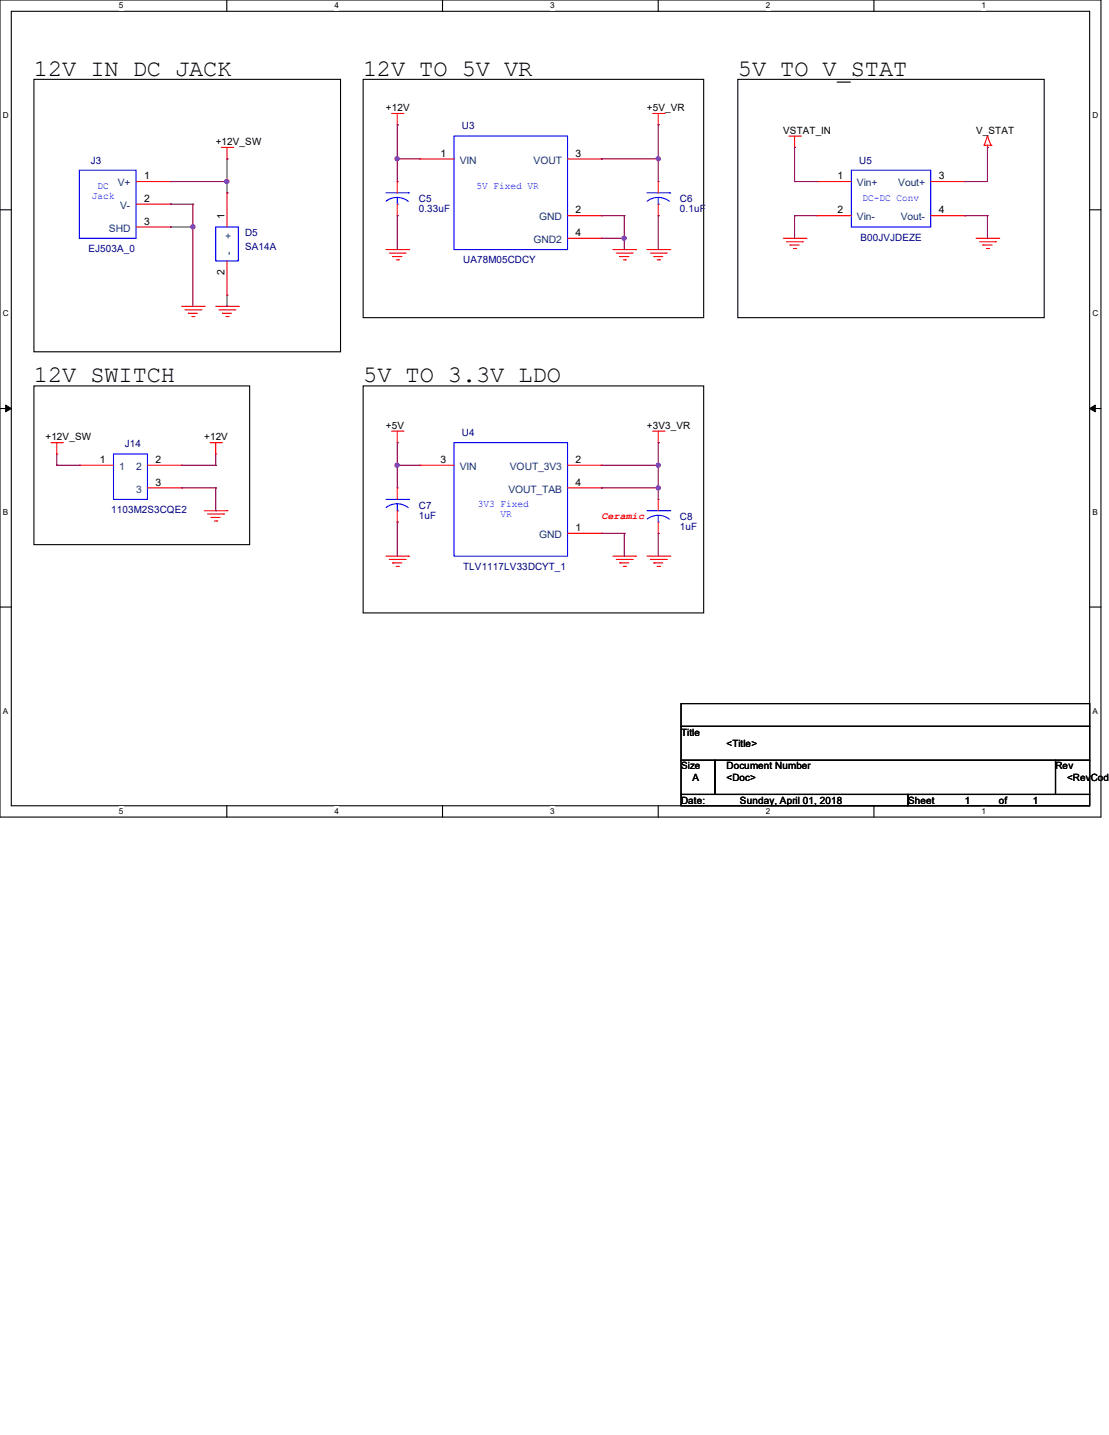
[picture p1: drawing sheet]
<svg xmlns="http://www.w3.org/2000/svg" width="216mm" height="279mm" viewBox="0 0 216 279" stroke-linecap="round" stroke-linejoin="round" font-family="sans-serif">
<path d="M0 0h214.3v159.1h-214.3zM2.2 2.2h209.9v154.7h-209.9z" fill="none" stroke="#000" stroke-width=".21"/>
<g fill="#fff">
<path d="M23.2 .2h.8v1.8h-.8z"/>
<path d="M23.2 157.1h.8v1.8h-.8z"/>
</g>
<path d="M44.2 0v2.2M44.2 156.9v2.2" fill="none" stroke="#000" stroke-width=".21"/>
<g fill="#fff">
<path d="M65.1 .2h.9v1.8h-.9z"/>
<path d="M65.1 157.1h.9v1.8h-.9z"/>
</g>
<path d="M86.1 0v2.2M86.1 156.9v2.2" fill="none" stroke="#000" stroke-width=".21"/>
<g fill="#fff">
<path d="M107.1 .2h.9v1.8h-.9z"/>
<path d="M107.1 157.1h.9v1.8h-.9z"/>
</g>
<path d="M128.1 0v2.2M128.1 156.9v2.2" fill="none" stroke="#000" stroke-width=".21"/>
<g fill="#fff">
<path d="M149.1 .2h.9v1.8h-.9z"/>
<path d="M149.1 157.1h.9v1.8h-.9z"/>
</g>
<path d="M170.1 0v2.2M170.1 156.9v2.2" fill="none" stroke="#000" stroke-width=".21"/>
<g fill="#fff">
<path d="M191.1 .2h.9v1.8h-.9z"/>
<path d="M191.1 157.1h.9v1.8h-.9z"/>
<path d="M.6 21.5h1.1v1.8h-1.1z"/>
<path d="M212.7 21.5h1.1v1.8h-1.1z"/>
<path d="M.6 60.2h1.1v1.7h-1.1z"/>
<path d="M212.7 60.2h1.1v1.7h-1.1z"/>
</g>
<path d="M0 40.9h2.2M212.1 40.9h2.2" fill="none" stroke="#000" stroke-width=".21"/>
<g fill="#fff">
<path d="M.6 98.8h1v1.8h-1z"/>
<path d="M212.7 98.8h1v1.8h-1z"/>
</g>
<path d="M0 79.5h2.2M212.1 79.5h2.2" fill="none" stroke="#000" stroke-width=".21"/>
<path d="M1.1 78.9l1.1 .6-1.1 .7zM212.1 79.5l1.1-.6v1.3z" fill="#000" stroke="#000" stroke-width=".19"/>
<g fill="#fff">
<path d="M.6 137.5h1v1.8h-1z"/>
<path d="M212.7 137.5h1v1.8h-1z"/>
</g>
<g fill="none" stroke="#000" stroke-width=".21">
<path d="M6.6 15.5h59.7v53h-59.7zM70.7 15.5h66.3v46.3h-66.3zM143.6 15.5h59.7v46.3h-59.7zM6.6 75.1h42v30.9h-42zM70.7 75.1h66.3v44.2h-66.3zM0 118.2h2.2M212.1 118.2h2.2M132.6 137h79.5v4.4h-79.5zM132.6 141.4h79.5v6.6h-79.5zM132.6 148h6.6v6.7h-6.6zM132.6 154.7h44.2v2.2h-44.2zM139.2 148h66.3v6.7h-66.3z"/>
<path d="M176.8 154.7h35.3v2.2h-35.3zM205.5 148h6.6v6.7h-6.6z"/>
</g>
<g fill="none" stroke="#f00" stroke-width=".21">
<path d="M26.5 35.3h6.6M26.5 39.8h6.6M33.1 35.3h.1M33.1 39.8h.1M43.1 28.7h2.2M44.2 30.9h.1M44.2 37.5h.1M44.2 28.7v2.2M44.2 37.5v6.7M45.3 28.7h.1M76.2 22.1h2.2M77.3 24.3h.1"/>
<path d="M77.3 35.3h.1M77.3 22.1v2.2M77.3 35.3v2.2M77.3 39.8v2.2M78.4 22.1h.1M81.7 30.9h.1M81.7 30.9h6.7M110.5 30.9h6.6M117.1 30.9h.1M127 22.1h2.3M128.1 24.3h.1M128.1 35.3h.1"/>
<path d="M128.1 22.1v2.2M128.1 35.3v2.2M128.1 39.8v2.2M129.3 22.1h.1M153.6 26.5h2.2M154.7 28.7h.1M154.7 26.5v2.2M155.8 26.5h.1M159.1 35.3h.1M159.1 35.3h6.6M181.2 35.3h6.6M187.8 35.3h.1"/>
<path d="M191.6 28.3h.1M191.6 28.3h1.3M192.2 28.7h.1M192.2 26.5h.1M192.2 28.3v.4M192.2 26.5l-.6 1.8M192.2 26.5l.7 1.8M192.9 28.3h.1M26.5 44.2h6.6M33.1 44.2h.1M35.3 59.6h4.5M39.8 59.6h.1"/>
<path d="M42 59.6h4.4M44.2 57.4h.1M44.2 50.8v6.6M46.4 59.6h.1M75.1 48.6h4.4M75.8 49.3h3.1M76.5 50h.1M76.5 50h1.7M77.1 50.6h.5M77.3 42h.1M77.6 50.6h.1M78.9 49.3h.1"/>
<path d="M79.5 48.6h.1M110.5 46.4h6.6M110.5 42h6.6M117.1 42h.1M117.1 46.4h.1M119.3 48.6h4.4M120 49.3h3.1M120.6 50h.1M120.6 50h1.8M121.3 50.6h.5M121.8 50.6h.1M123.1 49.3h.1"/>
<path d="M123.7 48.6h.1M125.9 48.6h4.5M126.6 49.3h3.1M127.3 50h.1M127.3 50h1.7M127.9 50.6h.5M128.1 42h.1M128.4 50.6h.1M129.7 49.3h.1M130.4 48.6h.1M152.5 46.4h4.4M153.1 47.1h3.1"/>
<path d="M153.8 47.7h.1M153.8 47.7h1.8M154.5 48.4h.4M154.9 48.4h.1M156.2 47.1h.1M156.9 46.4h.1M159.1 42h.1M159.1 42h6.6M181.2 42h6.6M187.8 42h.1M190 46.4h4.4M190.7 47.1h3.1"/>
<path d="M191.3 47.7h.1M191.3 47.7h1.8M192 48.4h.4M192.4 48.4h.1M193.8 47.1h.1M194.4 46.4h.1M36 60.3h3.1M36.7 61h.1M36.7 61h1.7M37.3 61.6h.5M37.8 61.6h.1M39.1 60.3h.1"/>
<path d="M42.6 60.3h3.1M43.3 61h.1M43.3 61h1.8M44 61.6h.4M44.4 61.6h.1M45.7 60.3h.1M9.9 86.2h2.2M11 88.4h.1M11 86.2v2.2M12.1 86.2h.1M15.5 90.6h.1M15.5 90.6h6.6"/>
<path d="M28.7 90.6h6.6M28.7 95h6.6M35.3 90.6h.1M35.3 95h.1M39.8 99.4h4.4M40.9 86.2h2.2M42 88.4h.1M42 86.2v2.2M43.1 86.2h.1M44.2 99.4h.1M76.2 83.9h2.2M77.3 86.2h.1"/>
<path d="M77.3 95h.1M77.3 83.9v2.3M77.3 95v2.2M77.3 99.4v2.2M78.4 83.9h.1M81.7 90.6h.1M81.7 90.6h6.7M110.5 90.6h6.6M110.5 95h6.6M117.1 90.6h.1M117.1 95h.1M127 83.9h2.3"/>
<path d="M128.1 86.2h.1M128.1 97.2h.1M128.1 83.9v2.3M128.1 97.2v2.2M129.3 83.9h.1M40.4 100.1h3.1M41.1 100.8h.1M41.1 100.8h1.7M41.7 101.4h.5M42.2 101.4h.1M43.5 100.1h.1M75.1 108.3h4.4"/>
<path d="M75.8 108.9h3.1M76.5 109.6h.1M76.5 109.6h1.7M77.1 110.3h.5M77.3 101.6h.1M77.6 110.3h.1M78.9 108.9h.1M79.5 108.3h.1M110.5 103.8h6.6M117.1 103.8h.1M119.3 108.3h4.4M120 108.9h3.1"/>
<path d="M120.6 109.6h.1M120.6 109.6h1.8M121.3 110.3h.5M121.8 110.3h.1M123.1 108.9h.1M123.7 108.3h.1M125.9 108.3h4.5M126.6 108.9h3.1M127.3 109.6h.1M127.3 109.6h1.7M127.9 110.3h.5M128.1 103.8h.1"/>
<path d="M128.1 101.6v2.2M128.4 110.3h.1M129.7 108.9h.1M130.4 108.3h.1"/>
</g>
<g fill="none" stroke="#00f" stroke-width=".21">
<path d="M15.5 33.1h11v13.3h-11zM75.1 37.5h4.4M77.3 39.8h.1M77.3 38.4l1.4 .3 .8 .5M77.3 38.4l-.9 .2-1.2 .6M77.3 38.4v1.4M79.5 37.5h.1M88.4 26.5h22.1v22.1h-22.1zM125.9 37.5h4.5M128.1 39.8h.1M128.1 38.4l1.4 .3 .8 .5M128.1 38.4l-1.3 .3-.8 .5"/>
<path d="M128.1 38.4v1.4M130.4 37.5h.1M165.7 33.1h15.5v11.1h-15.5zM42 44.2h4.4v6.6h-4.4zM22.1 88.4h6.6v8.8h-6.6zM75.1 97.2h4.4M77.3 99.4h.1M77.3 98.1l1.4 .3 .8 .4M77.3 98.1l-.9 .1-1.2 .6M77.3 98.1v1.3M79.5 97.2h.1M88.4 86.2h22.1v22.1h-22.1z"/>
<path d="M125.9 99.4h4.5M130.4 99.4h.1M128.1 101.6h.1M128.1 100.3l1 .2 1.2 .6M128.1 100.3l-.9 .1-1.2 .7M128.1 100.3v1.3"/>
</g>
<g fill="none" stroke="#800040" stroke-width=".21">
<path d="M33.1 35.3h.1M33.1 39.8h.1M33.1 35.3h11.1M33.1 39.8h4.4M37.5 39.8h.1M37.5 39.8v19.8M44.2 30.9h.1M44.2 37.5h.1M44.2 30.9v6.6M77.3 24.3h.1M77.3 30.9h.1M77.3 24.3v11"/>
<path d="M77.3 30.9h4.4M117.1 30.9h.1M117.1 30.9h11M128.1 24.3h.1M128.1 30.9h.1M128.1 24.3v11M154.7 28.7h.1M154.7 35.3h.1M154.7 35.3h4.4M154.7 28.7v6.6M187.8 35.3h.1M192.2 28.7h.1"/>
<path d="M192.2 28.7v6.6h-4.4M33.1 44.2h.1M33.1 44.2h4.4M37.5 44.2h.1M44.2 59.6h.1M44.2 57.4v2.2M77.3 42h.1M77.3 42v6.6M117.1 42h.1M117.1 46.4h.1M117.1 42h4.4M117.1 46.4h4.4"/>
<path d="M121.5 42h.1M121.5 46.4h.1M121.5 42v6.6M128.1 42h.1M128.1 42v6.6M154.7 42h.1M154.7 42h4.4M154.7 42v4.4M187.8 42h.1M187.8 42h4.4M192.2 42h.1M192.2 42v4.4"/>
<path d="M11 90.6h.1M11 90.6h4.5M11 88.4v2.2M15.5 90.6h.1M35.3 90.6h.1M35.3 90.6h6.7M35.3 95h6.7M42 90.6h.1M42 95h.1M42 99.4h.1M42 88.4v2.2M42 95v4.4"/>
<path d="M77.3 90.6h.1M77.3 86.2h.1M77.3 86.2v8.8M77.3 90.6h4.4M117.1 90.6h.1M117.1 95h.1M117.1 90.6h11M117.1 95h11M128.1 86.2h.1M128.1 90.6h.1M128.1 95h.1M128.1 86.2v11"/>
<path d="M77.3 101.6h.1M77.3 101.6v6.7M117.1 103.8h.1M117.1 103.8h4.4M121.5 103.8h.1M121.5 103.8v4.5M128.1 103.8h.1M128.1 103.8v4.5"/>
</g>
<g fill="#f0f" stroke="#f0f" stroke-width=".21">
<circle cx="44.2" cy="35.3" r=".41"/>
<circle cx="37.6" cy="44.2" r=".41"/>
<circle cx="77.3" cy="30.9" r=".41"/>
<circle cx="121.5" cy="46.4" r=".41"/>
<circle cx="128.2" cy="30.9" r=".41"/>
<circle cx="128.2" cy="90.6" r=".41"/>
<circle cx="77.3" cy="90.6" r=".41"/>
<circle cx="128.2" cy="95" r=".41"/>
</g>
<g font-size="4.6">
<text x="6.6" y="14.7">12V IN DC JACK</text>
<text x="70.7" y="14.7">12V TO 5V VR</text>
<text x="143.6" y="14.7">5V TO V_STAT</text>
<text x="6.6" y="74.4">12V SWITCH</text>
<text x="70.7" y="74.4">5V TO 3.3V LDO</text>
</g>
<g font-size="2">
<text x="28.1" y="34.9">1</text>
<text x="85.7" y="30.5">1</text>
<text x="112.1" y="30.5">3</text>
<text x="163.1" y="34.9">1</text>
<text x="182.8" y="34.9">3</text>
<text x="28.1" y="39.3">2</text>
<text x="112.1" y="41.5">2</text>
<text x="163.1" y="41.5">2</text>
<text x="182.8" y="41.5">4</text>
<text x="28.1" y="43.7">3</text>
<text x="43.7" y="42.6" transform="rotate(-90 43.7 42.6)">1</text>
<text x="112.1" y="45.9">4</text>
<text x="43.7" y="53.5" transform="rotate(-90 43.7 53.5)">2</text>
<text x="19.4" y="90.1">1</text>
<text x="30.3" y="90.1">2</text>
<text x="30.3" y="94.5">3</text>
<text x="85.7" y="90.1">3</text>
<text x="112.1" y="90.1">2</text>
<text x="112.1" y="94.5">4</text>
<text x="112.1" y="103.4">1</text>
</g>
<g font-size="2" fill="#004080">
<text x="89.5" y="31.9">VIN</text>
<text x="103.9" y="31.9">VOUT</text>
<text x="22.9" y="36.3">V+</text>
<text x="23.4" y="40.7">V-</text>
<text x="166.8" y="36.3">Vin+</text>
<text x="174.9" y="36.3">Vout+</text>
<text x="21.2" y="45.1">SHD</text>
<text x="45.1" y="46.5" transform="rotate(-90 45.1 46.5)">+</text>
<text x="103.8" y="47.3">GND2</text>
<text x="104.9" y="42.9">GND</text>
<text x="166.8" y="42.9">Vin-</text>
<text x="175.3" y="42.9">Vout-</text>
<text x="45.1" y="49.7" transform="rotate(-90 45.1 49.7)">-</text>
<text x="23.2" y="91.5">1</text>
<text x="26.5" y="91.5">2</text>
<text x="26.5" y="95.9">3</text>
<text x="89.5" y="91.5">VIN</text>
<text x="99" y="95.9">VOUT_TAB</text>
<text x="99.3" y="91.5">VOUT_3V3</text>
<text x="104.9" y="104.8">GND</text>
</g>
<g font-size="1.9">
<text x="75.1" y="21.7">+12V</text>
<text x="125.9" y="21.7">+5V_VR</text>
<text x="42" y="28.3">+12V_SW</text>
<text x="152.5" y="26.1">VSTAT_IN</text>
<text x="190" y="26.1">V_STAT</text>
<text x="75.1" y="83.5">+5V</text>
<text x="125.9" y="83.5">+3V3_VR</text>
<text x="8.8" y="85.7">+12V_SW</text>
<text x="39.8" y="85.7">+12V</text>
<text x="132.6" y="143.2">Title</text>
<text x="132.6" y="149.8">Size</text>
<text x="141.4" y="149.8">Document Number</text>
<text x="141.4" y="145.4">&lt;Title&gt;</text>
<text x="205.5" y="149.8">Rev</text>
<text x="134.8" y="152">A</text>
<text x="141.4" y="152">&lt;Doc&gt;</text>
<text x="207.7" y="152">&lt;RevCode</text>
<text x="132.6" y="156.5">Date:</text>
<text x="144.1" y="156.5">Sunday, April 01, 2018</text>
<text x="176.8" y="156.5">Sheet</text>
<text x="187.8" y="156.5">1</text>
<text x="194.4" y="156.5">of</text>
<text x="201.1" y="156.5">1</text>
</g>
<g font-size="1.9" fill="#000080">
<text x="89.9" y="25.2">U3</text>
<text x="17.7" y="31.8">J3</text>
<text x="167.3" y="31.8">U5</text>
<text x="81.5" y="39.3">C5</text>
<text x="81.5" y="41.3">0.33uF</text>
<text x="132.4" y="39.3">C6</text>
<text x="132.4" y="41.3">0.1uF</text>
<text x="47.7" y="46">D5</text>
<text x="167.5" y="46.9">B00JVJDEZE</text>
<text x="17.2" y="49.1">EJ503A_0</text>
<text x="47.7" y="48.6">SA14A</text>
<text x="90.2" y="51.3">UA78M05CDCY</text>
<text x="24.3" y="87.1">J14</text>
<text x="89.9" y="84.9">U4</text>
<text x="21.6" y="99.9">1103M2S3CQE2</text>
<text x="81.5" y="99">C7</text>
<text x="81.5" y="101">1uF</text>
<text x="132.4" y="101.2">C8</text>
<text x="132.4" y="103.2">1uF</text>
<text x="90.2" y="110.9">TLV1117LV33DCYT_1</text>
</g>
<g font-size="1.9" fill="#00f">
<text x="17.9" y="38.8">Jack</text>
<text x="19" y="36.9">DC</text>
<text x="92.8" y="36.9">5V Fixed VR</text>
<text x="167.9" y="39.1">DC-DC Conv</text>
<text x="93" y="98.8">3V3 Fixed</text>
<text x="97.4" y="100.7">VR</text>
</g>
<text font-size="1.9" fill="#f00" x="117.1" y="101.1">Ceramic</text>
<g font-size="1.6">
<text x="23.2" y="1.7">5</text>
<text x="65.1" y="1.7">4</text>
<text x="107.1" y="1.7">3</text>
<text x="149.1" y="1.7">2</text>
<text x="191.1" y="1.7">1</text>
<text x=".6" y="22.9">D</text>
<text x="212.7" y="22.9">D</text>
<text x=".6" y="61.6">C</text>
<text x="212.7" y="61.6">C</text>
<text x=".6" y="100.3">B</text>
<text x="212.7" y="100.3">B</text>
<text x=".6" y="138.9">A</text>
<text x="212.7" y="138.9">A</text>
<text x="23.2" y="158.5">5</text>
<text x="65.1" y="158.5">4</text>
<text x="107.1" y="158.5">3</text>
<text x="149.1" y="158.5">2</text>
<text x="191.1" y="158.5">1</text>
</g>
</svg>
